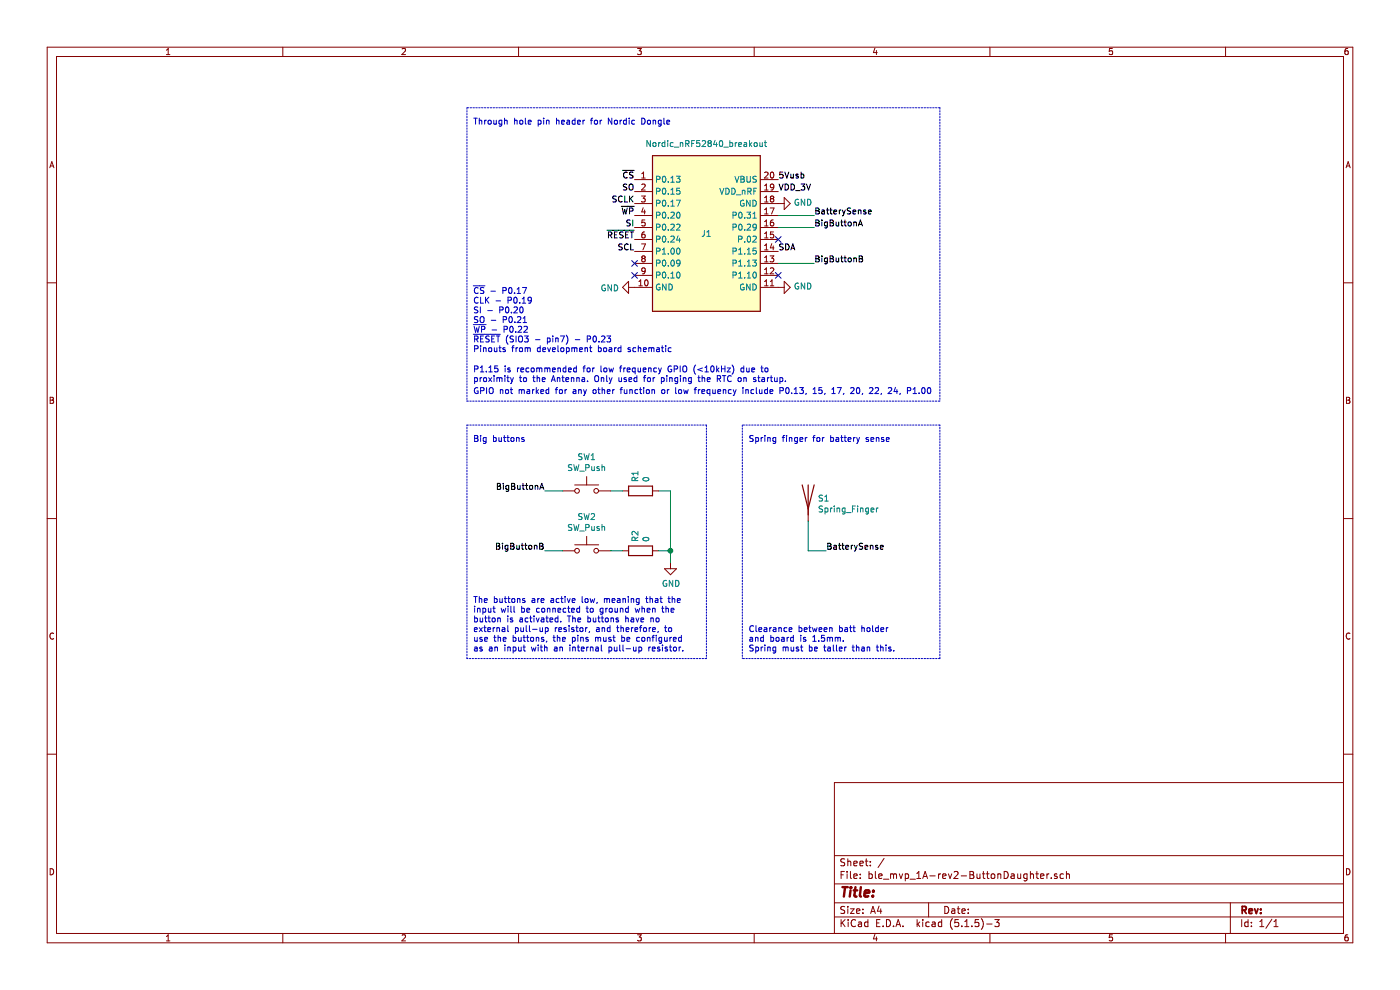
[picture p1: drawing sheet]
EESchema Schematic File Version 4
EELAYER 30 0
EELAYER END
$Descr A4 11693 8268
encoding utf-8
Sheet 1 1
Title ""
Date ""
Rev ""
Comp ""
Comment1 ""
Comment2 ""
Comment3 ""
Comment4 ""
$EndDescr
Wire Notes Line
	7850 900  3900 900 
Wire Notes Line
	5900 3550 5900 5500
Wire Notes Line
	5900 5500 3900 5500
Wire Notes Line
	3900 5500 3900 3550
Wire Notes Line
	6200 3550 6200 5500
Wire Notes Line
	7850 5500 7850 3550
Wire Notes Line
	7850 900  7850 3350
Wire Notes Line
	3900 900  3900 3350
NoConn ~ 5300 2200
NoConn ~ 6500 2000
NoConn ~ 6500 2300
NoConn ~ 5300 2300
Text Notes 3950 1050 0    50   ~ 0
Through hole pin header for Nordic Dongle
Text Label 6500 2100 0    50   ~ 0
SDA
Text Label 5300 2100 2    50   ~ 0
SCL
Text Label 5300 2000 2    50   ~ 0
~RESET~
Text Label 5300 1800 2    50   ~ 0
~WP~
Text Label 5300 1700 2    50   ~ 0
SCLK
Text Label 5300 1900 2    50   ~ 0
SI
Text Label 5300 1500 2    50   ~ 0
~CS~
Text Label 5300 1600 2    50   ~ 0
SO
Text Label 6500 1600 0    50   ~ 0
VDD_3V
Text Label 6500 1500 0    50   ~ 0
5Vusb
$Comp
L nordic_nrf52840_breakout:Nordic_nRF52840_breakout_noSWpins J1
U 1 1
P 5900 1950
F 0 "J1" H 5900 1950 50  0000 C CNN
F 1 "Nordic_nRF52840_breakout" H 5900 2700 50  0000 C CNN
F 2 "0my_footprints:Nordic_nRF52840_Narrowed_FeatherHeader" H 5900 2700 50  0001 C CNN
F 3 "https://infocenter.nordicsemi.com/index.jsp?topic=%2Fps_nrf52840%2Fpin.html&cp=3_0_0_6_0_0&anchor=aqfn73" H 6200 2650 50  0001 C CNN
F 4 "Nordic Semiconductor ASA" H 0   0   50  0001 C CNN "MFR"
F 5 "NRF52840-DONGLE" H 0   0   50  0001 C CNN "MPN"
F 6 "1490-1073-ND" H 0   0   50  0001 C CNN "DPN"
F 7 "-" H 0   0   50  0001 C CNN "LCSCPN"
F 8 "-" H 0   0   50  0001 C CNN "SPR"
F 9 "-" H 0   0   50  0001 C CNN "SPN"
F 10 "-" H 0   0   50  0001 C CNN "SIM"
	1    5900 1950
	1    0    0    -1  
$EndComp
$Comp
L power:GND #PWR05
U 1 1
P 5300 2400
F 0 "#PWR05" H 5300 2150 50  0001 C CNN
F 1 "GND" V 5305 2272 50  0000 R CNN
F 2 "" H 5300 2400 50  0001 C CNN
F 3 "" H 5300 2400 50  0001 C CNN
	1    5300 2400
	0    1    1    0   
$EndComp
$Comp
L power:GND #PWR08
U 1 1
P 6500 2400
F 0 "#PWR08" H 6500 2150 50  0001 C CNN
F 1 "GND" V 6505 2272 50  0000 R CNN
F 2 "" H 6500 2400 50  0001 C CNN
F 3 "" H 6500 2400 50  0001 C CNN
	1    6500 2400
	0    -1   -1   0   
$EndComp
$Comp
L power:GND #PWR07
U 1 1
P 6500 1700
F 0 "#PWR07" H 6500 1450 50  0001 C CNN
F 1 "GND" V 6505 1572 50  0000 R CNN
F 2 "" H 6500 1700 50  0001 C CNN
F 3 "" H 6500 1700 50  0001 C CNN
	1    6500 1700
	0    -1   -1   0   
$EndComp
$Comp
L Switch:SW_Push SW1
U 1 1
P 4900 4100
F 0 "SW1" H 4900 4385 50  0000 C CNN
F 1 "SW_Push" H 4900 4294 50  0000 C CNN
F 2 "0my_footprints:TS-1187A-SMD_button" H 4900 4300 50  0001 C CNN
F 3 "~" H 4900 4300 50  0001 C CNN
	1    4900 4100
	1    0    0    -1  
$EndComp
$Comp
L Switch:SW_Push SW2
U 1 1
P 4900 4600
F 0 "SW2" H 4900 4885 50  0000 C CNN
F 1 "SW_Push" H 4900 4794 50  0000 C CNN
F 2 "0my_footprints:TS-1187A-SMD_button" H 4900 4800 50  0001 C CNN
F 3 "~" H 4900 4800 50  0001 C CNN
	1    4900 4600
	1    0    0    -1  
$EndComp
Text Notes 3950 5450 0    50   ~ 0
The buttons are active low, meaning that the \ninput will be connected to ground when the\nbutton is activated. The buttons have no \nexternal pull-up resistor, and therefore, to \nuse the buttons, the pins must be configured \nas an input with an internal pull-up resistor.
Text Notes 3950 3700 0    50   ~ 0
Big buttons
$Comp
L Device:R R2
U 1 1
P 5350 4600
F 0 "R2" H 5420 4646 50  0000 L CNN
F 1 "0" H 5420 4555 50  0000 L CNN
F 2 "Resistor_SMD:R_0603_1608Metric" V 5280 4600 50  0001 C CNN
F 3 "~" H 5350 4600 50  0001 C CNN
	1    5350 4600
	0    -1   -1   0   
$EndComp
Wire Wire Line
	4700 4100 4550 4100
Wire Wire Line
	4700 4600 4550 4600
$Comp
L power:GND #PWR0102
U 1 1
P 5600 4700
F 0 "#PWR0102" H 5600 4450 50  0001 C CNN
F 1 "GND" H 5605 4527 50  0000 C CNN
F 2 "" H 5600 4700 50  0001 C CNN
F 3 "" H 5600 4700 50  0001 C CNN
	1    5600 4700
	1    0    0    -1  
$EndComp
Text Label 6800 1900 0    50   ~ 0
BigButtonA
Text Label 6800 2200 0    50   ~ 0
BigButtonB
Wire Wire Line
	6800 1800 6500 1800
Wire Wire Line
	6800 1900 6500 1900
Text Label 4550 4100 2    50   ~ 0
BigButtonA
Text Label 4550 4600 2    50   ~ 0
BigButtonB
$Comp
L SpringFinger:Spring_Finger S1
U 1 1
P 6750 4150
F 0 "S1" H 6830 4139 50  0000 L CNN
F 1 "Spring_Finger" H 6830 4048 50  0000 L CNN
F 2 "0my_footprints:SpringFingerGeneric" H 6750 4150 50  0001 C CNN
F 3 "https://cdn.harwin.com/pdfs/S7131-45R.pdf" H 6750 4150 50  0001 C CNN
F 4 "Harwin Inc." H 6750 4150 50  0001 C CNN "MFR"
F 5 "S7131-45R" H 6750 4150 50  0001 C CNN "MPN"
F 6 "952-2733-1-ND" H 6750 4150 50  0001 C CNN "DPN"
	1    6750 4150
	1    0    0    -1  
$EndComp
Text Notes 6250 3700 0    50   ~ 0
Spring finger for battery sense
Wire Notes Line
	7850 5500 6200 5500
Wire Wire Line
	6750 4350 6750 4600
Wire Wire Line
	6750 4600 6900 4600
Wire Wire Line
	6800 2200 6500 2200
Text Label 6800 1800 0    50   ~ 0
BatterySense
Text Label 6900 4600 0    50   ~ 0
BatterySense
Text Notes 6250 5450 0    50   ~ 0
Clearance between batt holder \nand board is 1.5mm. \nSpring must be taller than this.
Wire Notes Line
	7850 3550 6200 3550
Wire Notes Line
	3900 3550 5900 3550
Text Notes 3950 3200 0    50   ~ 0
P1.15 is recommended for low frequency GPIO (<10kHz) due to\nproximity to the Antenna. Only used for pinging the RTC on startup.
Text Notes 3950 3300 0    50   ~ 0
GPIO not marked for any other function or low frequency include P0.13, 15, 17, 20, 22, 24, P1.00
Text Notes 3950 2950 0    50   ~ 0
~CS~ - P0.17\nCLK - P0.19\nSI - P0.20\nSO - P0.21\n~WP~ - P0.22\n~RESET~ (SIO3 - pin7) - P0.23\nPinouts from development board schematic\n
Wire Notes Line
	3900 3350 7850 3350
$Comp
L Device:R R1
U 1 1
P 5350 4100
F 0 "R1" H 5420 4146 50  0000 L CNN
F 1 "0" H 5420 4055 50  0000 L CNN
F 2 "Resistor_SMD:R_0603_1608Metric" V 5280 4100 50  0001 C CNN
F 3 "~" H 5350 4100 50  0001 C CNN
	1    5350 4100
	0    -1   -1   0   
$EndComp
Wire Wire Line
	5500 4100 5600 4100
Wire Wire Line
	5200 4100 5100 4100
Wire Wire Line
	5600 4100 5600 4600
Wire Wire Line
	5500 4600 5600 4600
Connection ~ 5600 4600
Wire Wire Line
	5600 4600 5600 4700
Wire Wire Line
	5200 4600 5100 4600
$EndSCHEMATC
